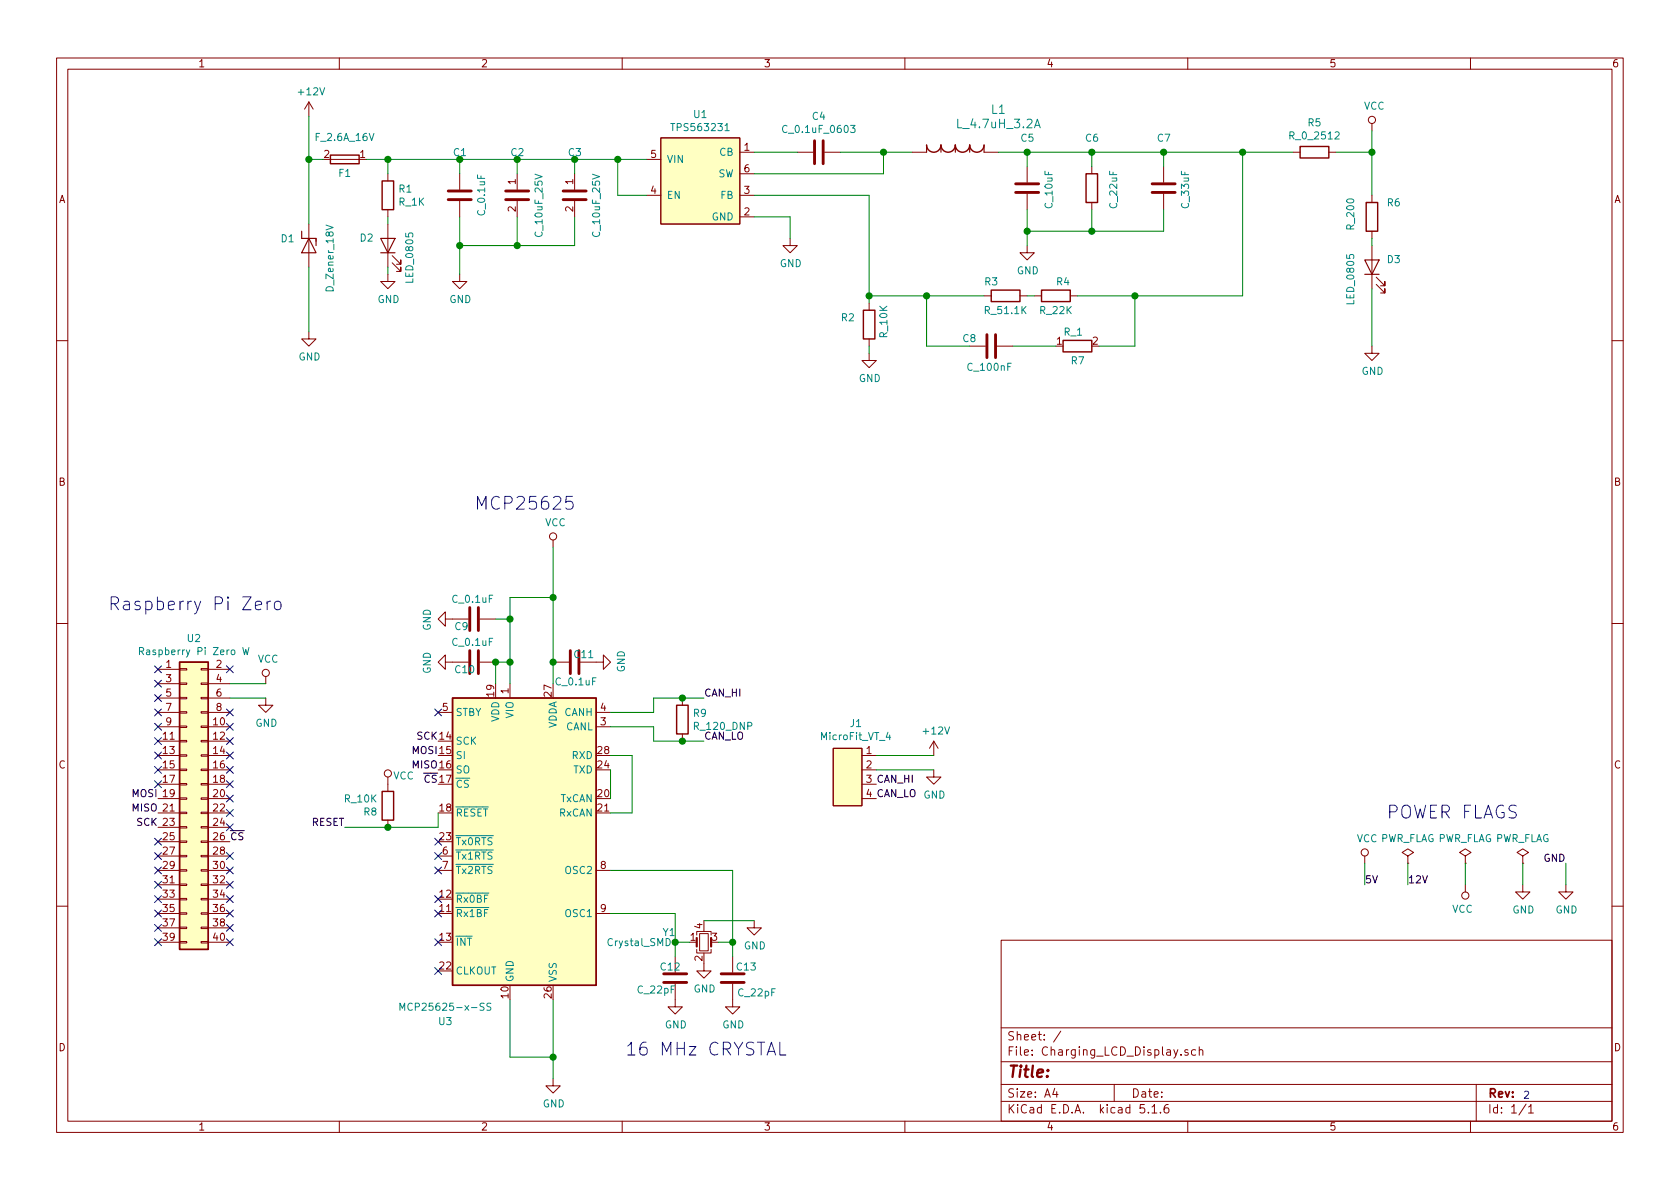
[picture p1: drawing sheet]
EESchema Schematic File Version 4
EELAYER 30 0
EELAYER END
$Descr A4 11693 8268
encoding utf-8
Sheet 1 1
Title ""
Date ""
Rev ""
Comp ""
Comment1 ""
Comment2 ""
Comment3 ""
Comment4 ""
$EndDescr
Wire Wire Line
	3200 1100 3200 1200
$Comp
L formula:C_0.1uF C1
U 1 1
P 3200 1350
F 0 "C1" H 3150 1650 50  0000 L CNN
F 1 "C_0.1uF" V 3350 1200 50  0000 L CNN
F 2 "footprints:C_0805_OEM" H 3238 1200 50  0001 C CNN
F 3 "http://datasheets.avx.com/X7RDielectric.pdf" H 3225 1450 50  0001 C CNN
F 4 "DK" H 3200 1350 60  0001 C CNN "MFN"
F 5 "478-3352-1-ND" H 3200 1350 60  0001 C CNN "MPN"
F 6 "https://www.digikey.com/products/en?keywords=478-3352-1-ND" H 3625 1850 60  0001 C CNN "PurchasingLink"
	1    3200 1350
	1    0    0    -1  
$EndComp
$Comp
L formula:LED_0805 D2
U 1 1
P 2700 1700
F 0 "D2" V 2750 1900 50  0000 R CNN
F 1 "LED_0805" H 2800 1550 50  0000 R CNN
F 2 "footprints:LED_0805_OEM" H 2600 1700 50  0001 C CNN
F 3 "http://www.osram-os.com/Graphics/XPic9/00078860_0.pdf" H 2700 1800 50  0001 C CNN
F 4 "DK" H 2700 1700 60  0001 C CNN "MFN"
F 5 "475-1410-1-ND" H 2700 1700 60  0001 C CNN "MPN"
F 6 "https://www.digikey.com/products/en?keywords=475-1410-1-ND" H 3100 2200 60  0001 C CNN "PurchasingLink"
	1    2700 1700
	0    -1   -1   0   
$EndComp
Wire Wire Line
	2700 1100 2700 1200
Wire Wire Line
	2700 1850 2700 1900
Wire Wire Line
	2700 1500 2700 1550
$Comp
L formula:D_Zener_18V D1
U 1 1
P 2150 1700
F 0 "D1" V 2100 1500 50  0000 L CNN
F 1 "D_Zener_18V" H 2000 1850 50  0000 L CNN
F 2 "footprints:DO-214AA" H 2050 1700 50  0001 C CNN
F 3 "http://www.mccsemi.com/up_pdf/SMBJ5338B-SMBJ5388B(SMB).pdf" H 2150 1800 50  0001 C CNN
F 4 "DK" H 2350 2000 60  0001 C CNN "MFN"
F 5 "SMBJ5355B-TPMSCT-ND" H 2250 1900 60  0001 C CNN "MPN"
F 6 "https://www.digikey.com/products/en?keywords=SMBJ5355B-TPMSCT-ND" H 2550 2200 60  0001 C CNN "PurchasingLink"
	1    2150 1700
	0    1    1    0   
$EndComp
$Comp
L formula:F_2.6A_16V F1
U 1 1
P 2400 1100
F 0 "F1" H 2400 1200 50  0000 C CNN
F 1 "F_2.6A_16V" H 2400 950 50  0000 C CNN
F 2 "footprints:Fuse_1812_4532Metric" H 2400 1100 50  0001 C CNN
F 3 "" H 2400 1100 50  0001 C CNN
F 4 "https://www.digikey.com/product-detail/en/bel-fuse-inc/0ZCG0260BF2B/507-1780-6-ND/4156287" H 2460 1009 50  0001 L CNN "Digikey"
	1    2400 1100
	-1   0    0    1   
$EndComp
Wire Wire Line
	2150 1100 2250 1100
Wire Wire Line
	4500 1350 4300 1350
Wire Wire Line
	4300 1350 4300 1100
Wire Wire Line
	4000 1500 4000 1700
Wire Wire Line
	3600 1500 3600 1700
Wire Wire Line
	3600 1100 3600 1200
Wire Wire Line
	4000 1200 4000 1100
$Comp
L formula:C_10uF_25V C3
U 1 1
P 4000 1350
F 0 "C3" H 3950 1650 50  0000 L CNN
F 1 "C_10uF_25V" V 4150 1050 50  0000 L CNN
F 2 "footprints:C_0805_OEM" H 4000 1350 50  0001 C CNN
F 3 "" H 4000 1350 50  0001 C CNN
	1    4000 1350
	1    0    0    -1  
$EndComp
$Comp
L formula:C_10uF_25V C2
U 1 1
P 3600 1350
F 0 "C2" H 3550 1650 50  0000 L CNN
F 1 "C_10uF_25V" V 3750 1050 50  0000 L CNN
F 2 "footprints:C_0805_OEM" H 3600 1350 50  0001 C CNN
F 3 "" H 3600 1350 50  0001 C CNN
	1    3600 1350
	1    0    0    -1  
$EndComp
Wire Wire Line
	3200 1500 3200 1700
Connection ~ 3200 1100
Wire Wire Line
	3200 1100 3600 1100
Connection ~ 3600 1100
Wire Wire Line
	3600 1700 4000 1700
Connection ~ 3600 1700
Wire Wire Line
	3200 1700 3600 1700
Connection ~ 3200 1700
Wire Wire Line
	3200 1700 3200 1900
Wire Wire Line
	3600 1100 4000 1100
Connection ~ 4000 1100
Wire Wire Line
	4000 1100 4300 1100
Wire Wire Line
	3200 1100 2700 1100
Wire Wire Line
	2550 1100 2700 1100
Connection ~ 2700 1100
Wire Wire Line
	5250 1500 5500 1500
Wire Wire Line
	5500 1500 5500 1650
$Comp
L formula:C_0.1uF_0603 C4
U 1 1
P 5700 1050
F 0 "C4" V 5448 1050 50  0000 C CNN
F 1 "C_0.1uF_0603" V 5539 1050 50  0000 C CNN
F 2 "footprints:C_0603_1608Metric" H 5738 900 50  0001 C CNN
F 3 "https://media.digikey.com/pdf/Data%20Sheets/Samsung%20PDFs/CL_Series_MLCC_ds.pdf" H 5725 1150 50  0001 C CNN
F 4 "DK" H 5700 1050 60  0001 C CNN "MFN"
F 5 "1276-6582-1-ND" H 5700 1050 60  0001 C CNN "MPN"
F 6 "https://www.digikey.com/product-detail/en/samsung-electro-mechanics/CL10B104KO8WPNC/1276-6582-1-ND/5961441" H 6125 1550 60  0001 C CNN "PurchasingLink"
	1    5700 1050
	0    1    1    0   
$EndComp
Wire Wire Line
	5550 1050 5250 1050
Wire Wire Line
	5850 1050 6150 1050
Wire Wire Line
	6150 1050 6150 1200
Wire Wire Line
	5250 1200 6150 1200
Connection ~ 6150 1050
Wire Wire Line
	6150 1050 6350 1050
$Comp
L formula:IHLP2020BZER4R7M11 L1
U 1 1
P 6650 1050
F 0 "L1" H 6950 1350 60  0000 C CNN
F 1 "L_4.7uH_3.2A" H 6950 1250 60  0000 C CNN
F 2 "footprints:IHLP2020BZER4R7M11" H 6925 765 60  0001 C CNN
F 3 "" H 6650 1050 60  0001 C CNN
F 4 "https://www.digikey.com/product-detail/en/vishay-dale/IHLP2020BZER4R7M11/541-1222-1-ND/2025112" H 6650 1050 50  0001 C CNN "Vendor Link"
	1    6650 1050
	1    0    0    -1  
$EndComp
$Comp
L formula:R_51.1K R3
U 1 1
P 7000 2050
F 0 "R3" V 6900 1950 50  0000 C CNN
F 1 "R_51.1K" V 7100 2050 50  0000 C CNN
F 2 "footprints:R_0805_OEM" H 5900 2350 50  0001 L CNN
F 3 "https://industrial.panasonic.com/cdbs/www-data/pdf/RDA0000/AOA0000C304.pdf" H 5900 2450 50  0001 L CNN
F 4 "DK" H 7000 2050 60  0001 C CNN "MFN"
F 5 "P51.1KCCT-ND" H 5900 2250 60  0001 L CNN "MPN"
F 6 "https://www.digikey.com/product-detail/en/panasonic-electronic-components/ERJ-6ENF5112V/P51.1KCCT-ND/119466" H 5900 2550 60  0001 L CNN "PurchasingLink"
	1    7000 2050
	0    1    1    0   
$EndComp
$Comp
L formula:R_22K R4
U 1 1
P 7350 2050
F 0 "R4" V 7250 2100 50  0000 C CNN
F 1 "R_22K" V 7450 2050 50  0000 C CNN
F 2 "footprints:R_0805_OEM" H 7280 2050 50  0001 C CNN
F 3 "https://www.seielect.com/Catalog/SEI-RMCF_RMCP.pdf" H 7430 2050 50  0001 C CNN
F 4 "DK" H 7350 2050 60  0001 C CNN "MFN"
F 5 "RMCF0805JT22K0CT-ND" H 7350 2050 60  0001 C CNN "MPN"
F 6 "https://www.digikey.com/products/en?keywords=RMCF0805JT22K0CT-ND" H 7830 2450 60  0001 C CNN "PurchasingLink"
	1    7350 2050
	0    1    1    0   
$EndComp
Wire Wire Line
	5250 1350 6050 1350
Wire Wire Line
	7600 1600 7600 1450
Wire Wire Line
	8100 1600 8100 1450
Wire Wire Line
	7150 1600 7600 1600
Wire Wire Line
	7600 1600 8100 1600
Connection ~ 7600 1600
Wire Wire Line
	7150 1150 7150 1050
Wire Wire Line
	6950 1050 7150 1050
Connection ~ 7150 1050
Wire Wire Line
	7600 1150 7600 1050
Wire Wire Line
	7150 1050 7600 1050
Connection ~ 7600 1050
Wire Wire Line
	8100 1150 8100 1050
Wire Wire Line
	7150 2050 7200 2050
Wire Wire Line
	7600 1050 8100 1050
Connection ~ 8100 1050
Wire Wire Line
	8650 1050 8650 2050
Wire Wire Line
	7150 1450 7150 1600
Wire Wire Line
	7150 1600 7150 1700
Connection ~ 7150 1600
$Comp
L formula:R_0_2512 R5
U 1 1
P 9150 1050
F 0 "R5" V 8943 1050 50  0000 C CNN
F 1 "R_0_2512" V 9034 1050 50  0000 C CNN
F 2 "footprints:R_2512_OEM" H 9080 1050 50  0001 C CNN
F 3 "http://www.te.com/commerce/DocumentDelivery/DDEController?Action=srchrtrv&DocNm=9-1773463-7&DocType=DS&DocLang=English" H 9230 1050 50  0001 C CNN
F 4 "DK" H 9150 1050 60  0001 C CNN "MFN"
F 5 "A121322CT-ND" H 9150 1050 60  0001 C CNN "MPN"
F 6 "https://www.digikey.com/products/en?keywords=A121322CT-ND" H 9630 1450 60  0001 C CNN "PurchasingLink"
	1    9150 1050
	0    1    1    0   
$EndComp
Wire Wire Line
	8100 1050 8650 1050
Wire Wire Line
	8650 1050 9000 1050
Connection ~ 8650 1050
Wire Wire Line
	9300 1050 9550 1050
$Comp
L formula:R_200 R6
U 1 1
P 9550 1500
F 0 "R6" H 9650 1600 50  0000 L CNN
F 1 "R_200" V 9400 1400 50  0000 L CNN
F 2 "footprints:R_0805_OEM" H 9480 1500 50  0001 C CNN
F 3 "https://www.seielect.com/Catalog/SEI-RMCF_RMCP.pdf" H 9630 1500 50  0001 C CNN
F 4 "DK" H 9550 1500 60  0001 C CNN "MFN"
F 5 "RMCF0805JT200RCT-ND" H 9550 1500 60  0001 C CNN "MPN"
F 6 "https://www.digikey.com/products/en?keywords=RMCF0805JT200RCT-ND" H 10030 1900 60  0001 C CNN "PurchasingLink"
	1    9550 1500
	1    0    0    -1  
$EndComp
$Comp
L formula:LED_0805 D3
U 1 1
P 9550 1850
F 0 "D3" V 9600 1750 50  0000 R CNN
F 1 "LED_0805" H 9650 2000 50  0000 R CNN
F 2 "footprints:LED_0805_OEM" H 9450 1850 50  0001 C CNN
F 3 "http://www.osram-os.com/Graphics/XPic9/00078860_0.pdf" H 9550 1950 50  0001 C CNN
F 4 "DK" H 9550 1850 60  0001 C CNN "MFN"
F 5 "475-1410-1-ND" H 9550 1850 60  0001 C CNN "MPN"
F 6 "https://www.digikey.com/products/en?keywords=475-1410-1-ND" H 9950 2350 60  0001 C CNN "PurchasingLink"
	1    9550 1850
	0    -1   -1   0   
$EndComp
Wire Wire Line
	9550 1650 9550 1700
Wire Wire Line
	9550 1050 9550 900 
Wire Wire Line
	9550 1050 9550 1350
Connection ~ 9550 1050
$Comp
L formula:C_10uF C5
U 1 1
P 7150 1300
F 0 "C5" H 7100 1650 50  0000 L CNN
F 1 "C_10uF" V 7300 1150 50  0000 L CNN
F 2 "footprints:C_0805_OEM" H 7188 1150 50  0001 C CNN
F 3 "http://www.samsungsem.com/kr/support/product-search/mlcc/__icsFiles/afieldfile/2018/06/20/CL21A106KPFNNNE.pdf" H 7175 1400 50  0001 C CNN
F 4 "DK" H 7150 1300 60  0001 C CNN "MFN"
F 5 "1276-1052-1-ND" H 7150 1300 60  0001 C CNN "MPN"
F 6 "https://www.digikey.com/product-detail/en/samsung-electro-mechanics/CL21A106KPFNNNE/1276-1052-1-ND/3889138" H 7575 1800 60  0001 C CNN "PurchasingLink"
	1    7150 1300
	1    0    0    -1  
$EndComp
Wire Wire Line
	2150 1550 2150 1100
Wire Wire Line
	2150 800  2150 1100
Connection ~ 2150 1100
Wire Wire Line
	7500 2050 7900 2050
$Comp
L formula:C_100nF C8
U 1 1
P 6900 2400
F 0 "C8" V 6950 2500 50  0000 L CNN
F 1 "C_100nF" V 6750 2250 50  0000 L CNN
F 2 "footprints:C_0603_1608Metric" H 6938 2250 50  0001 C CNN
F 3 "http://www.samsungsem.com/kr/support/product-search/mlcc/CL10A475KQ8NNNC.jsp" H 6925 2500 50  0001 C CNN
F 4 "DK" H 6900 2400 60  0001 C CNN "MFN"
F 5 "1276-6717-1-ND" H 6900 2400 60  0001 C CNN "MPN"
F 6 "https://www.digikey.com/product-detail/en/samsung-electro-mechanics/CL10B104KA8WPNC/1276-6717-1-ND/5961576" H 7325 2900 60  0001 C CNN "PurchasingLink"
	1    6900 2400
	0    -1   -1   0   
$EndComp
$Comp
L formula:R_1 R7
U 1 1
P 7500 2400
F 0 "R7" H 7450 2300 50  0000 L CNN
F 1 "R_1" H 7400 2500 50  0000 L CNN
F 2 "footprints:R_0805_OEM" H 7500 2400 50  0001 C CNN
F 3 "" H 7500 2400 50  0001 C CNN
F 4 "https://www.digikey.com/product-detail/en/yageo/RC0603FR-071RL/311-1.00HRCT-ND/729789" H 7500 2400 50  0001 C CNN "Link"
	1    7500 2400
	1    0    0    -1  
$EndComp
$Comp
L formula:TPS563231 U1
U 1 1
P 4900 1550
F 0 "U1" H 4875 2315 50  0000 C CNN
F 1 "TPS563231" H 4875 2224 50  0000 C CNN
F 2 "footprints:SOT-563" H 4900 1700 50  0001 C CNN
F 3 "" H 4900 1700 50  0001 C CNN
	1    4900 1550
	1    0    0    -1  
$EndComp
Wire Wire Line
	7350 2400 7050 2400
$Comp
L formula:R_10K R2
U 1 1
P 6050 2250
F 0 "R2" H 5850 2300 50  0000 L CNN
F 1 "R_10K" V 6150 2150 50  0000 L CNN
F 2 "footprints:R_0805_OEM" H 5980 2250 50  0001 C CNN
F 3 "http://www.bourns.com/data/global/pdfs/CRS.pdf" H 6130 2250 50  0001 C CNN
F 4 "DK" H 6050 2250 60  0001 C CNN "MFN"
F 5 "CRS0805-FX-1002ELFCT-ND" H 6050 2250 60  0001 C CNN "MPN"
F 6 "https://www.digikey.com/products/en?keywords=CRS0805-FX-1002ELFCT-ND" H 6530 2650 60  0001 C CNN "PurchasingLink"
	1    6050 2250
	1    0    0    -1  
$EndComp
$Comp
L formula:C_33uF C7
U 1 1
P 8100 1300
F 0 "C7" H 8050 1650 50  0000 L CNN
F 1 "C_33uF" V 8250 1150 50  0000 L CNN
F 2 "footprints:Fuse_1812" H 8150 900 50  0001 C CNN
F 3 "" H 8100 1950 50  0001 C CNN
F 4 "DK" H 8150 800 60  0001 C CNN "MFN"
F 5 "445-3924-1-ND" H 8100 1650 60  0001 C CNN "MPN"
F 6 "https://www.digikey.com/product-detail/en/tdk-corporation/C4532X7R1C336M250KC/445-3924-1-ND/1923431" H 8350 1800 60  0001 C CNN "PurchasingLink"
	1    8100 1300
	1    0    0    -1  
$EndComp
Wire Wire Line
	6050 1350 6050 2050
Wire Wire Line
	6050 2050 6050 2100
Connection ~ 6050 2050
Wire Wire Line
	6050 2050 6450 2050
Wire Wire Line
	6450 2400 6450 2050
Connection ~ 6450 2050
Wire Wire Line
	6450 2050 6850 2050
Wire Wire Line
	7900 2400 7900 2050
Wire Wire Line
	6450 2400 6750 2400
Wire Wire Line
	7650 2400 7900 2400
Connection ~ 7900 2050
Wire Wire Line
	7900 2050 8650 2050
$Comp
L power:GND #PWR025
U 1 1
P 10600 6150
F 0 "#PWR025" H 10600 5900 50  0001 C CNN
F 1 "GND" H 10605 5977 50  0000 C CNN
F 2 "" H 10600 6150 50  0001 C CNN
F 3 "" H 10600 6150 50  0001 C CNN
	1    10600 6150
	1    0    0    -1  
$EndComp
Text Label 9800 6150 0    50   ~ 0
12V
Text Notes 10600 7650 0    50   ~ 0
2
Text Notes 9650 5700 0    89   ~ 0
POWER FLAGS\n
$Comp
L power:PWR_FLAG #FLG01
U 1 1
P 9800 6000
F 0 "#FLG01" H 9800 6075 50  0001 C CNN
F 1 "PWR_FLAG" H 9800 6174 50  0000 C CNN
F 2 "" H 9800 6000 50  0001 C CNN
F 3 "" H 9800 6000 50  0001 C CNN
	1    9800 6000
	1    0    0    -1  
$EndComp
$Comp
L power:PWR_FLAG #FLG02
U 1 1
P 10200 6000
F 0 "#FLG02" H 10200 6075 50  0001 C CNN
F 1 "PWR_FLAG" H 10200 6174 50  0000 C CNN
F 2 "" H 10200 6000 50  0001 C CNN
F 3 "" H 10200 6000 50  0001 C CNN
	1    10200 6000
	1    0    0    -1  
$EndComp
$Comp
L power:PWR_FLAG #FLG03
U 1 1
P 10600 6000
F 0 "#FLG03" H 10600 6075 50  0001 C CNN
F 1 "PWR_FLAG" H 10600 6174 50  0000 C CNN
F 2 "" H 10600 6000 50  0001 C CNN
F 3 "" H 10600 6000 50  0001 C CNN
	1    10600 6000
	1    0    0    -1  
$EndComp
$Comp
L power:VCC #PWR024
U 1 1
P 10200 6150
F 0 "#PWR024" H 10200 6000 50  0001 C CNN
F 1 "VCC" H 10218 6323 50  0000 C CNN
F 2 "" H 10200 6150 50  0001 C CNN
F 3 "" H 10200 6150 50  0001 C CNN
	1    10200 6150
	-1   0    0    1   
$EndComp
Text Label 9500 6150 0    50   ~ 0
5V
$Comp
L power:VCC #PWR021
U 1 1
P 9500 6000
F 0 "#PWR021" H 9500 5850 50  0001 C CNN
F 1 "VCC" H 9517 6173 50  0000 C CNN
F 2 "" H 9500 6000 50  0001 C CNN
F 3 "" H 9500 6000 50  0001 C CNN
	1    9500 6000
	1    0    0    -1  
$EndComp
$Comp
L power:GND #PWR026
U 1 1
P 10900 6150
F 0 "#PWR026" H 10900 5900 50  0001 C CNN
F 1 "GND" H 10905 5977 50  0000 C CNN
F 2 "" H 10900 6150 50  0001 C CNN
F 3 "" H 10900 6150 50  0001 C CNN
	1    10900 6150
	1    0    0    -1  
$EndComp
Text Label 10900 6000 2    50   ~ 0
GND
Wire Wire Line
	9500 6000 9500 6150
Wire Wire Line
	9800 6000 9800 6150
Wire Wire Line
	10200 6000 10200 6150
Wire Wire Line
	10600 6000 10600 6150
Wire Wire Line
	10900 6000 10900 6150
Text Label 1100 5550 2    50   ~ 0
MOSI
Text Label 1100 5650 2    50   ~ 0
MISO
$Comp
L power:GND #PWR02
U 1 1
P 1850 4850
F 0 "#PWR02" H 1850 4600 50  0001 C CNN
F 1 "GND" H 1855 4677 50  0000 C CNN
F 2 "" H 1850 4850 50  0001 C CNN
F 3 "" H 1850 4850 50  0001 C CNN
	1    1850 4850
	1    0    0    -1  
$EndComp
$Comp
L formula:Raspberry_Pi_Zero U2
U 1 1
P 1300 5550
F 0 "U2" H 1350 6667 50  0000 C CNN
F 1 "Raspberry Pi Zero W" H 1350 6576 50  0000 C CNN
F 2 "footprints:PinHeader_2x20_P2.54mm_Vertical" H 1300 5550 50  0001 C CNN
F 3 "" H 1300 5550 50  0001 C CNN
	1    1300 5550
	1    0    0    -1  
$EndComp
Wire Wire Line
	1600 4850 1850 4850
$Comp
L power:VCC #PWR01
U 1 1
P 1850 4750
F 0 "#PWR01" H 1850 4600 50  0001 C CNN
F 1 "VCC" H 1867 4923 50  0000 C CNN
F 2 "" H 1850 4750 50  0001 C CNN
F 3 "" H 1850 4750 50  0001 C CNN
	1    1850 4750
	1    0    0    -1  
$EndComp
Wire Wire Line
	1600 4750 1850 4750
Text Label 1100 5750 2    50   ~ 0
SCK
Text Notes 750  4250 0    89   ~ 0
Raspberry Pi Zero
Text Label 1600 5850 0    50   ~ 0
~CS
NoConn ~ 1100 5950
NoConn ~ 1600 5950
NoConn ~ 1100 4650
NoConn ~ 1600 4650
NoConn ~ 1100 4750
NoConn ~ 1100 4850
NoConn ~ 1100 4950
NoConn ~ 1100 5050
NoConn ~ 1100 5150
NoConn ~ 1100 5250
NoConn ~ 1100 5350
NoConn ~ 1100 5450
NoConn ~ 1600 4950
NoConn ~ 1600 5050
NoConn ~ 1600 5150
NoConn ~ 1600 5250
NoConn ~ 1600 5350
NoConn ~ 1600 5450
NoConn ~ 1600 5550
NoConn ~ 1600 5650
NoConn ~ 1600 5750
NoConn ~ 1100 5850
NoConn ~ 1100 6050
NoConn ~ 1100 6150
NoConn ~ 1600 6050
NoConn ~ 1600 6150
NoConn ~ 1600 6250
NoConn ~ 1600 6350
NoConn ~ 1100 6250
NoConn ~ 1100 6350
NoConn ~ 1100 6450
NoConn ~ 1100 6550
NoConn ~ 1600 6550
NoConn ~ 1600 6450
Text Label 6100 5550 0    50   ~ 0
CAN_LO
Text Label 6100 5450 0    50   ~ 0
CAN_HI
Wire Wire Line
	6100 5250 6500 5250
Wire Wire Line
	6100 5350 6500 5350
$Comp
L formula:MicroFit_VT_4 J1
U 1 1
P 5900 5400
F 0 "J1" H 5958 5775 50  0000 C CNN
F 1 "MicroFit_VT_4" H 5958 5684 50  0000 C CNN
F 2 "footprints:MicroFit_VT_4" H 5900 5100 50  0001 C CNN
F 3 "" H 5900 5350 50  0001 C CNN
	1    5900 5400
	1    0    0    -1  
$EndComp
$Comp
L power:GND #PWR019
U 1 1
P 6500 5350
F 0 "#PWR019" H 6500 5100 50  0001 C CNN
F 1 "GND" H 6505 5177 50  0000 C CNN
F 2 "" H 6500 5350 50  0001 C CNN
F 3 "" H 6500 5350 50  0001 C CNN
	1    6500 5350
	1    0    0    -1  
$EndComp
$Comp
L power:+12V #PWR018
U 1 1
P 6500 5250
F 0 "#PWR018" H 6500 5100 50  0001 C CNN
F 1 "+12V" H 6515 5423 50  0000 C CNN
F 2 "" H 6500 5250 50  0001 C CNN
F 3 "" H 6500 5250 50  0001 C CNN
	1    6500 5250
	1    0    0    -1  
$EndComp
$Comp
L formula:C_0.1uF C9
U 1 1
P 3300 4300
F 0 "C9" V 3350 4160 50  0000 L CNN
F 1 "C_0.1uF" V 3160 4140 50  0000 L CNN
F 2 "footprints:C_0805_OEM" H 3338 4150 50  0001 C CNN
F 3 "http://datasheets.avx.com/X7RDielectric.pdf" H 3325 4400 50  0001 C CNN
F 4 "DK" H 3300 4300 60  0001 C CNN "MFN"
F 5 "478-3352-1-ND" H 3300 4300 60  0001 C CNN "MPN"
F 6 "https://www.digikey.com/products/en?keywords=478-3352-1-ND" H 3725 4800 60  0001 C CNN "PurchasingLink"
	1    3300 4300
	0    1    1    0   
$EndComp
$Comp
L power:GND #PWR06
U 1 1
P 3150 4300
F 0 "#PWR06" H 3150 4050 50  0001 C CNN
F 1 "GND" H 3155 4127 50  0000 C CNN
F 2 "" H 3150 4300 50  0001 C CNN
F 3 "" H 3150 4300 50  0001 C CNN
	1    3150 4300
	0    1    1    0   
$EndComp
Wire Wire Line
	3450 4300 3550 4300
$Comp
L power:VCC #PWR09
U 1 1
P 3850 3800
F 0 "#PWR09" H 3850 3650 50  0001 C CNN
F 1 "VCC" H 3867 3973 50  0000 C CNN
F 2 "" H 3850 3800 50  0001 C CNN
F 3 "" H 3850 3800 50  0001 C CNN
	1    3850 3800
	1    0    0    -1  
$EndComp
Wire Wire Line
	3850 3800 3850 4150
Wire Wire Line
	3850 4150 3550 4150
Wire Wire Line
	3550 4150 3550 4300
Text Notes 3300 3550 0    89   ~ 0
MCP25625
Connection ~ 3850 4150
Connection ~ 3550 4300
Wire Wire Line
	4750 5150 4900 5150
Connection ~ 4750 5150
Wire Wire Line
	4750 4850 4900 4850
Connection ~ 4750 4850
Wire Wire Line
	4550 5150 4750 5150
Wire Wire Line
	4550 4850 4750 4850
$Comp
L formula:R_120_DNP R9
U 1 1
P 4750 5000
F 0 "R9" H 4820 5046 50  0000 L CNN
F 1 "R_120_DNP" H 4820 4955 50  0000 L CNN
F 2 "footprints:R_0805_OEM" H 3550 5150 50  0001 L CNN
F 3 "" H 3550 5450 50  0001 L CNN
F 4 "DK" H 4750 5000 60  0001 C CNN "MFN"
F 5 "667-ERJ-6ENF1200V" H 3550 5250 60  0001 L CNN "MPN"
F 6 "https://www.mouser.com/ProductDetail/Panasonic-Industrial-Devices/ERJ-6ENF1200V?qs=sGAEpiMZZMvdGkrng054t8AJgcdMkx7x%252bFQnctTMUmU%3d" H 3550 5350 60  0001 L CNN "PurchasingLink"
	1    4750 5000
	1    0    0    -1  
$EndComp
NoConn ~ 3050 4950
NoConn ~ 3050 6050
NoConn ~ 3050 5950
NoConn ~ 3050 5850
NoConn ~ 3050 6250
NoConn ~ 3050 6350
NoConn ~ 3050 6550
NoConn ~ 3050 6750
Wire Wire Line
	4250 5350 4250 5550
Text Label 3050 5450 2    50   ~ 0
~CS
$Comp
L formula:MCP25625-x-SS U3
U 1 1
P 3650 5850
F 0 "U3" H 3100 4600 50  0000 C CNN
F 1 "MCP25625-x-SS" H 3100 4700 50  0000 C CNN
F 2 "Package_SO:SSOP-28_5.3x10.2mm_P0.65mm" H 3750 5550 50  0001 C CNN
F 3 "" H 3650 6450 50  0001 C CNN
F 4 "DK" H 3650 5850 50  0001 C CNN "MFN"
F 5 "MCP25625-E/SS-ND" H 3650 5850 50  0001 C CNN "MPN"
F 6 "https://www.digikey.com/product-detail/en/microchip-technology/MCP25625-E-SS/MCP25625-E-SS-ND/4842805" H 3650 5850 50  0001 C CNN "PurchasingLink"
	1    3650 5850
	1    0    0    -1  
$EndComp
Wire Wire Line
	3850 4150 3850 4600
Connection ~ 3850 4600
Wire Wire Line
	3850 4750 3850 4600
Connection ~ 3550 4600
Wire Wire Line
	3550 4300 3550 4600
Connection ~ 3450 4600
Wire Wire Line
	3550 4600 3550 4750
Wire Wire Line
	3450 4600 3550 4600
Wire Wire Line
	3450 4600 3450 4750
$Comp
L power:GND #PWR07
U 1 1
P 3150 4600
F 0 "#PWR07" H 3150 4350 50  0001 C CNN
F 1 "GND" H 3155 4427 50  0000 C CNN
F 2 "" H 3150 4600 50  0001 C CNN
F 3 "" H 3150 4600 50  0001 C CNN
	1    3150 4600
	0    1    1    0   
$EndComp
$Comp
L formula:C_0.1uF C10
U 1 1
P 3300 4600
F 0 "C10" V 3350 4460 50  0000 L CNN
F 1 "C_0.1uF" V 3160 4440 50  0000 L CNN
F 2 "footprints:C_0805_OEM" H 3338 4450 50  0001 C CNN
F 3 "http://datasheets.avx.com/X7RDielectric.pdf" H 3325 4700 50  0001 C CNN
F 4 "DK" H 3300 4600 60  0001 C CNN "MFN"
F 5 "478-3352-1-ND" H 3300 4600 60  0001 C CNN "MPN"
F 6 "https://www.digikey.com/products/en?keywords=478-3352-1-ND" H 3725 5100 60  0001 C CNN "PurchasingLink"
	1    3300 4600
	0    1    1    0   
$EndComp
Wire Wire Line
	4250 4950 4550 4950
Wire Wire Line
	4250 5250 4400 5250
Wire Wire Line
	4250 5050 4550 5050
$Comp
L formula:C_0.1uF C11
U 1 1
P 4000 4600
F 0 "C11" V 4050 4460 50  0000 L CNN
F 1 "C_0.1uF" V 3860 4440 50  0000 L CNN
F 2 "footprints:C_0805_OEM" H 4038 4450 50  0001 C CNN
F 3 "http://datasheets.avx.com/X7RDielectric.pdf" H 4025 4700 50  0001 C CNN
F 4 "DK" H 4000 4600 60  0001 C CNN "MFN"
F 5 "478-3352-1-ND" H 4000 4600 60  0001 C CNN "MPN"
F 6 "https://www.digikey.com/products/en?keywords=478-3352-1-ND" H 4425 5100 60  0001 C CNN "PurchasingLink"
	1    4000 4600
	0    -1   -1   0   
$EndComp
$Comp
L power:GND #PWR011
U 1 1
P 4150 4600
F 0 "#PWR011" H 4150 4350 50  0001 C CNN
F 1 "GND" H 4155 4427 50  0000 C CNN
F 2 "" H 4150 4600 50  0001 C CNN
F 3 "" H 4150 4600 50  0001 C CNN
	1    4150 4600
	0    -1   -1   0   
$EndComp
Wire Wire Line
	2700 5750 3050 5750
Connection ~ 2700 5750
Wire Wire Line
	2400 5750 2700 5750
Text Label 3050 5150 2    50   ~ 0
SCK
Wire Wire Line
	4250 6350 4700 6350
Text Label 3050 5350 2    50   ~ 0
MISO
Text Label 3050 5250 2    50   ~ 0
MOSI
Wire Wire Line
	3050 5750 3050 5650
Wire Wire Line
	4250 6050 5100 6050
Wire Wire Line
	5100 6050 5100 6550
Connection ~ 4700 6550
Wire Wire Line
	4700 6550 4700 6350
Connection ~ 5100 6550
Wire Wire Line
	4900 6400 5250 6400
Wire Wire Line
	5100 6550 5100 6650
Wire Wire Line
	5000 6550 5100 6550
Wire Wire Line
	4700 6550 4800 6550
Wire Wire Line
	4700 6650 4700 6550
Text Notes 4350 7350 0    89   ~ 0
16 MHz CRYSTAL\n
$Comp
L power:GND #PWR015
U 1 1
P 5250 6400
F 0 "#PWR015" H 5250 6150 50  0001 C CNN
F 1 "GND" H 5255 6227 50  0000 C CNN
F 2 "" H 5250 6400 50  0001 C CNN
F 3 "" H 5250 6400 50  0001 C CNN
	1    5250 6400
	1    0    0    -1  
$EndComp
$Comp
L power:GND #PWR013
U 1 1
P 4900 6700
F 0 "#PWR013" H 4900 6450 50  0001 C CNN
F 1 "GND" H 4905 6527 50  0000 C CNN
F 2 "" H 4900 6700 50  0001 C CNN
F 3 "" H 4900 6700 50  0001 C CNN
	1    4900 6700
	1    0    0    -1  
$EndComp
$Comp
L power:GND #PWR014
U 1 1
P 5100 6950
F 0 "#PWR014" H 5100 6700 50  0001 C CNN
F 1 "GND" H 5105 6777 50  0000 C CNN
F 2 "" H 5100 6950 50  0001 C CNN
F 3 "" H 5100 6950 50  0001 C CNN
	1    5100 6950
	1    0    0    -1  
$EndComp
$Comp
L power:GND #PWR012
U 1 1
P 4700 6950
F 0 "#PWR012" H 4700 6700 50  0001 C CNN
F 1 "GND" H 4705 6777 50  0000 C CNN
F 2 "" H 4700 6950 50  0001 C CNN
F 3 "" H 4700 6950 50  0001 C CNN
	1    4700 6950
	1    0    0    -1  
$EndComp
$Comp
L formula:C_30pF C13
U 1 1
P 5100 6800
F 0 "C13" H 5120 6880 50  0000 L CNN
F 1 "C_22pF" H 5130 6700 50  0000 L CNN
F 2 "footprints:C_0805_OEM" H 5138 6650 50  0001 C CNN
F 3 "https://media.digikey.com/pdf/Data%20Sheets/Samsung%20PDFs/CL_Series_MLCC_ds.pdf" H 5125 6900 50  0001 C CNN
F 4 "DK" H 5100 6800 60  0001 C CNN "MFN"
F 5 "1276-1130-1-ND" H 5100 6800 60  0001 C CNN "MPN"
F 6 "https://www.digikey.com/product-detail/en/samsung-electro-mechanics-america-inc/CL21C300JBANNNC/1276-1130-1-ND/3889216" H 5525 7300 60  0001 C CNN "PurchasingLink"
	1    5100 6800
	1    0    0    -1  
$EndComp
$Comp
L formula:C_30pF C12
U 1 1
P 4700 6800
F 0 "C12" H 4590 6880 50  0000 L CNN
F 1 "C_22pF" H 4430 6720 50  0000 L CNN
F 2 "footprints:C_0805_OEM" H 4738 6650 50  0001 C CNN
F 3 "https://media.digikey.com/pdf/Data%20Sheets/Samsung%20PDFs/CL_Series_MLCC_ds.pdf" H 4725 6900 50  0001 C CNN
F 4 "DK" H 4700 6800 60  0001 C CNN "MFN"
F 5 "1276-1130-1-ND" H 4700 6800 60  0001 C CNN "MPN"
F 6 "https://www.digikey.com/product-detail/en/samsung-electro-mechanics-america-inc/CL21C300JBANNNC/1276-1130-1-ND/3889216" H 5125 7300 60  0001 C CNN "PurchasingLink"
	1    4700 6800
	1    0    0    -1  
$EndComp
$Comp
L formula:Crystal_SMD Y1
U 1 1
P 4900 6550
F 0 "Y1" H 4610 6620 50  0000 L CNN
F 1 "Crystal_SMD" H 4220 6550 50  0000 L CNN
F 2 "footprints:Crystal_SMD_FA238" H 4850 6625 50  0001 C CNN
F 3 "http://www.txccorp.com/download/products/quartz_crystals/2015TXC_7M_17.pdf" H 4950 6725 50  0001 C CNN
F 4 "DK" H 4900 6550 60  0001 C CNN "MFN"
F 5 "887-1125-1-ND" H 4900 6550 60  0001 C CNN "MPN"
F 6 "https://www.digikey.com/product-detail/en/txc-corporation/7M-16.000MAAJ-T/887-1125-1-ND/2119014" H 5350 7125 60  0001 C CNN "PurchasingLink"
	1    4900 6550
	1    0    0    -1  
$EndComp
Text Label 4900 4850 0    50   ~ 0
CAN_HI
Text Label 4900 5150 0    50   ~ 0
CAN_LO
Wire Wire Line
	4550 4950 4550 4850
Wire Wire Line
	4550 5050 4550 5150
Wire Wire Line
	4400 5250 4400 5650
Wire Wire Line
	4400 5650 4250 5650
Wire Wire Line
	3850 7500 3850 7350
$Comp
L power:GND #PWR010
U 1 1
P 3850 7500
F 0 "#PWR010" H 3850 7250 50  0001 C CNN
F 1 "GND" H 3855 7327 50  0000 C CNN
F 2 "" H 3850 7500 50  0001 C CNN
F 3 "" H 3850 7500 50  0001 C CNN
	1    3850 7500
	1    0    0    -1  
$EndComp
Wire Wire Line
	3550 6950 3550 7350
Wire Wire Line
	3550 7350 3850 7350
Wire Wire Line
	3850 7350 3850 6950
Connection ~ 3850 7350
Text Label 2400 5750 2    50   ~ 0
RESET
$Comp
L power:VCC #PWR05
U 1 1
P 2700 5450
F 0 "#PWR05" H 2700 5300 50  0001 C CNN
F 1 "VCC" H 2810 5510 50  0000 C CNN
F 2 "" H 2700 5450 50  0001 C CNN
F 3 "" H 2700 5450 50  0001 C CNN
	1    2700 5450
	1    0    0    -1  
$EndComp
$Comp
L formula:R_10K R8
U 1 1
P 2700 5600
F 0 "R8" H 2770 5646 50  0000 L CNN
F 1 "R_10K" H 2770 5555 50  0000 L CNN
F 2 "footprints:R_0805_OEM" H 2630 5600 50  0001 C CNN
F 3 "http://www.bourns.com/data/global/pdfs/CRS.pdf" H 2780 5600 50  0001 C CNN
F 4 "DK" H 2700 5600 60  0001 C CNN "MFN"
F 5 "CRS0805-FX-1002ELFCT-ND" H 2700 5600 60  0001 C CNN "MPN"
F 6 "https://www.digikey.com/products/en?keywords=CRS0805-FX-1002ELFCT-ND" H 3180 6000 60  0001 C CNN "PurchasingLink"
	1    2700 5600
	-1   0    0    1   
$EndComp
$Comp
L power:GND #PWR08
U 1 1
P 3200 1900
F 0 "#PWR08" H 3200 1650 50  0001 C CNN
F 1 "GND" H 3205 1727 50  0000 C CNN
F 2 "" H 3200 1900 50  0001 C CNN
F 3 "" H 3200 1900 50  0001 C CNN
	1    3200 1900
	1    0    0    -1  
$EndComp
$Comp
L power:GND #PWR04
U 1 1
P 2700 1900
F 0 "#PWR04" H 2700 1650 50  0001 C CNN
F 1 "GND" H 2705 1727 50  0000 C CNN
F 2 "" H 2700 1900 50  0001 C CNN
F 3 "" H 2700 1900 50  0001 C CNN
	1    2700 1900
	1    0    0    -1  
$EndComp
$Comp
L power:GND #PWR03
U 1 1
P 2150 2300
F 0 "#PWR03" H 2150 2050 50  0001 C CNN
F 1 "GND" H 2155 2127 50  0000 C CNN
F 2 "" H 2150 2300 50  0001 C CNN
F 3 "" H 2150 2300 50  0001 C CNN
	1    2150 2300
	1    0    0    -1  
$EndComp
$Comp
L power:GND #PWR016
U 1 1
P 5500 1650
F 0 "#PWR016" H 5500 1400 50  0001 C CNN
F 1 "GND" H 5505 1477 50  0000 C CNN
F 2 "" H 5500 1650 50  0001 C CNN
F 3 "" H 5500 1650 50  0001 C CNN
	1    5500 1650
	1    0    0    -1  
$EndComp
$Comp
L power:GND #PWR017
U 1 1
P 6050 2450
F 0 "#PWR017" H 6050 2200 50  0001 C CNN
F 1 "GND" H 6055 2277 50  0000 C CNN
F 2 "" H 6050 2450 50  0001 C CNN
F 3 "" H 6050 2450 50  0001 C CNN
	1    6050 2450
	1    0    0    -1  
$EndComp
$Comp
L power:GND #PWR020
U 1 1
P 7150 1700
F 0 "#PWR020" H 7150 1450 50  0001 C CNN
F 1 "GND" H 7155 1527 50  0000 C CNN
F 2 "" H 7150 1700 50  0001 C CNN
F 3 "" H 7150 1700 50  0001 C CNN
	1    7150 1700
	1    0    0    -1  
$EndComp
$Comp
L power:GND #PWR023
U 1 1
P 9550 2400
F 0 "#PWR023" H 9550 2150 50  0001 C CNN
F 1 "GND" H 9555 2227 50  0000 C CNN
F 2 "" H 9550 2400 50  0001 C CNN
F 3 "" H 9550 2400 50  0001 C CNN
	1    9550 2400
	1    0    0    -1  
$EndComp
$Comp
L power:VCC #PWR022
U 1 1
P 9550 900
F 0 "#PWR022" H 9550 750 50  0001 C CNN
F 1 "VCC" H 9567 1073 50  0000 C CNN
F 2 "" H 9550 900 50  0001 C CNN
F 3 "" H 9550 900 50  0001 C CNN
	1    9550 900 
	1    0    0    -1  
$EndComp
Wire Wire Line
	2150 1850 2150 2300
Wire Wire Line
	9550 2000 9550 2400
$Comp
L power:+12V #PWR0109
U 1 1
P 2150 800
F 0 "#PWR0109" H 2150 650 50  0001 C CNN
F 1 "+12V" H 2165 973 50  0000 C CNN
F 2 "" H 2150 800 50  0001 C CNN
F 3 "" H 2150 800 50  0001 C CNN
	1    2150 800 
	1    0    0    -1  
$EndComp
Wire Wire Line
	6050 2400 6050 2450
Wire Wire Line
	4500 1100 4300 1100
Connection ~ 4300 1100
$Comp
L formula:R_1K R1
U 1 1
P 2700 1350
F 0 "R1" H 2770 1396 50  0000 L CNN
F 1 "R_1K" H 2770 1305 50  0000 L CNN
F 2 "footprints:R_0805_OEM" H 2630 1350 50  0001 C CNN
F 3 "https://www.seielect.com/Catalog/SEI-rncp.pdf" H 2780 1350 50  0001 C CNN
F 4 "DK" H 2700 1350 60  0001 C CNN "MFN"
F 5 "RNCP0805FTD1K00CT-ND" H 2700 1350 60  0001 C CNN "MPN"
F 6 "https://www.digikey.com/products/en?keywords=RNCP0805FTD1K00CT-ND" H 3180 1750 60  0001 C CNN "PurchasingLink"
	1    2700 1350
	1    0    0    -1  
$EndComp
$Comp
L formula:R_10K C6
U 1 1
P 7600 1300
F 0 "C6" H 7550 1650 50  0000 L CNN
F 1 "C_22uF" V 7750 1150 50  0000 L CNN
F 2 "footprints:C_1206_OEM" H 7638 1150 50  0001 C CNN
F 3 "https://product.tdk.com/info/en/catalog/datasheets/mlcc_commercial_general_en.pdf" H 7625 1400 50  0001 C CNN
F 4 "DK" H 7600 1300 60  0001 C CNN "MFN"
F 5 "445-11693-1-ND" H 7600 1300 60  0001 C CNN "MPN"
F 6 "https://www.digikey.com/product-detail/en/tdk-corporation/C3216JB1C226M160AB/445-11693-1-ND/3953359" H 8025 1800 60  0001 C CNN "PurchasingLink"
	1    7600 1300
	1    0    0    -1  
$EndComp
$EndSCHEMATC
